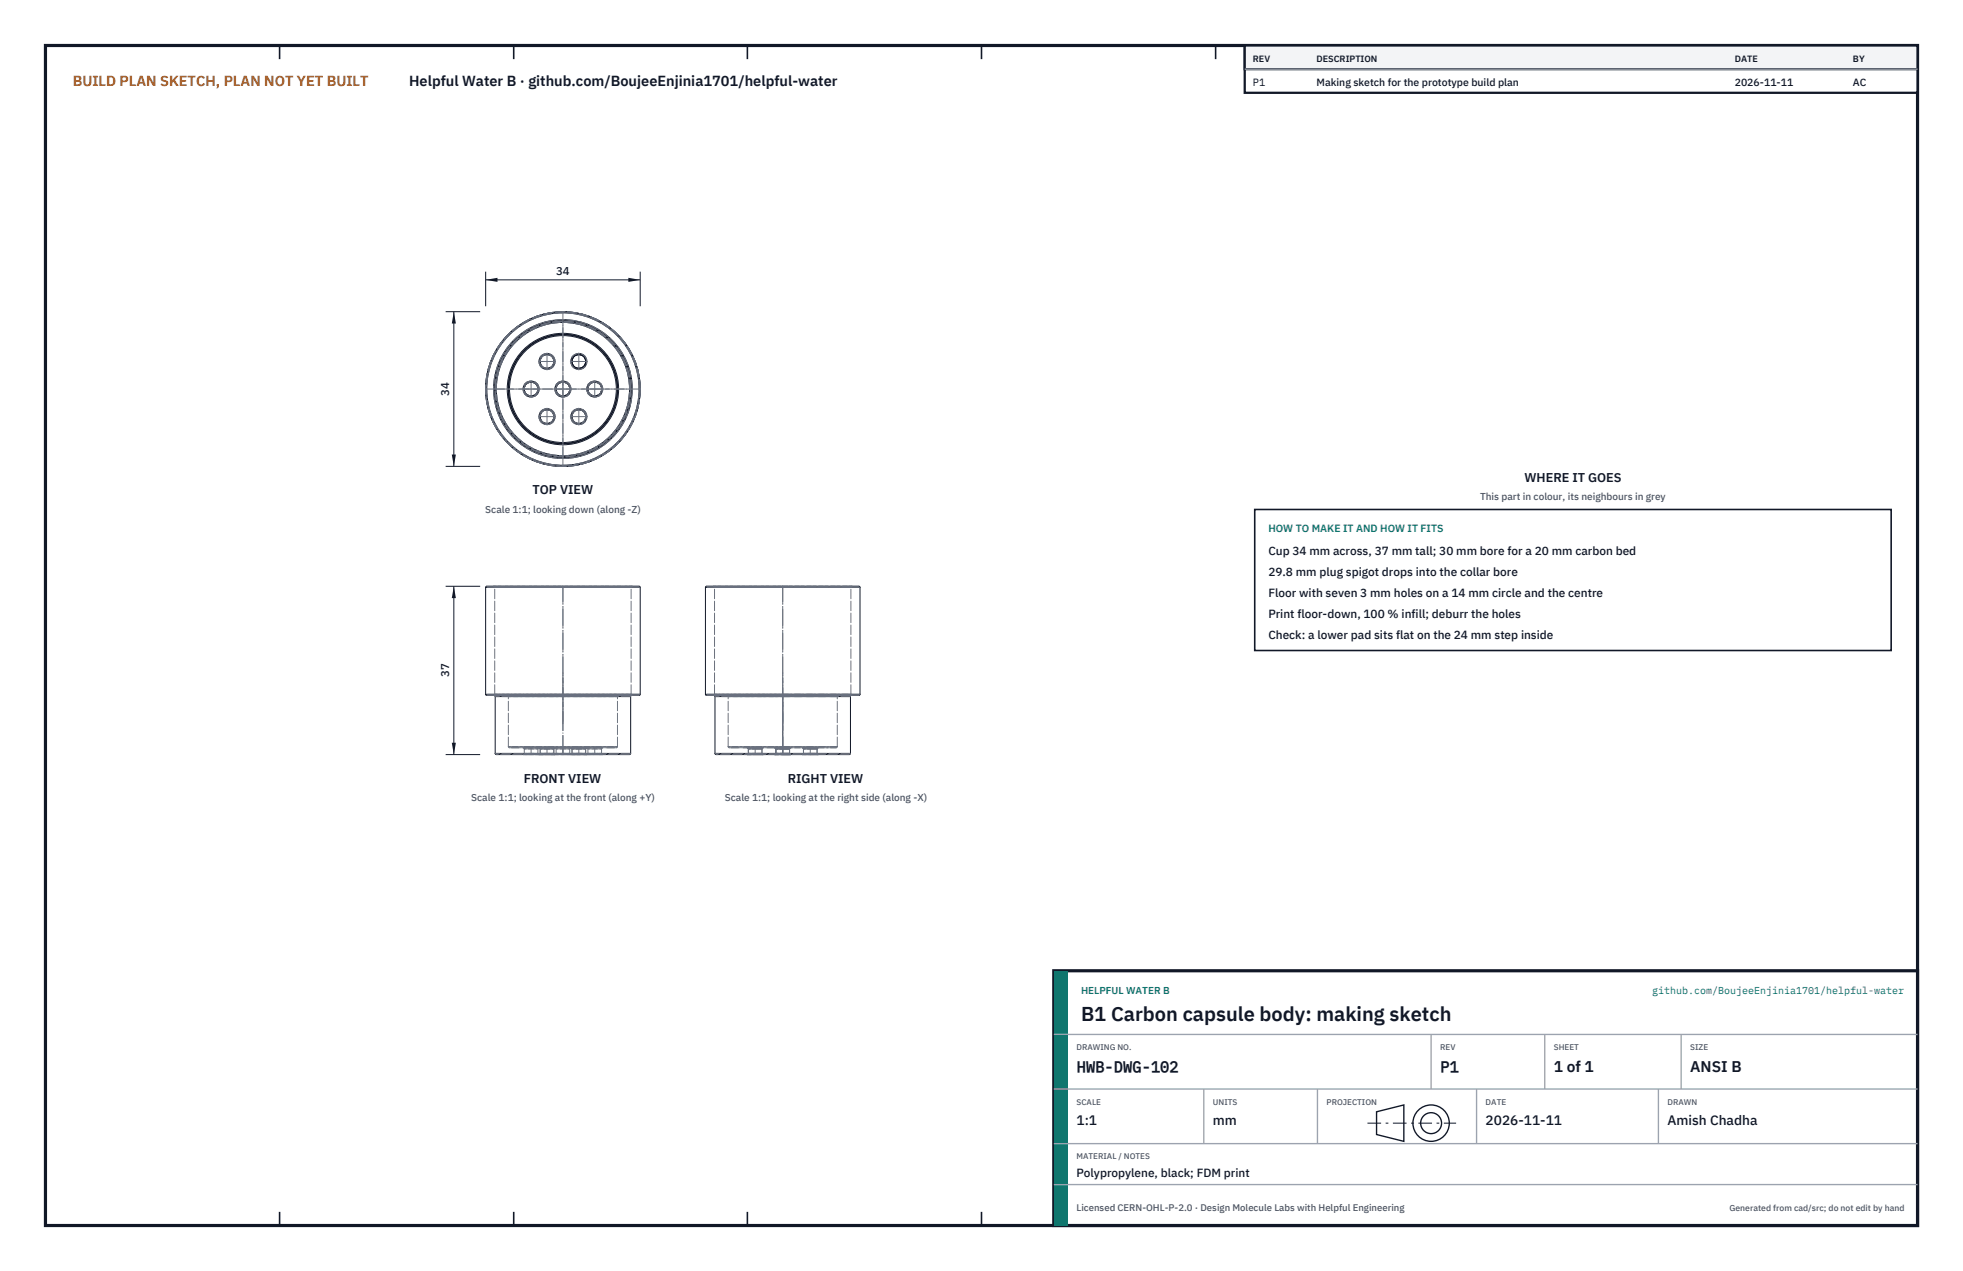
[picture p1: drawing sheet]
<svg xmlns="http://www.w3.org/2000/svg" width="432mm" height="279mm" viewBox="0 0 432 279" stroke-linecap="round" stroke-linejoin="round" font-family="sans-serif">
<path d="M10 10h411.8v259.4h-411.8z" fill="none" stroke="#111827" stroke-width=".7" stroke-linecap="butt"/>
<g fill="none" stroke="#111827" stroke-width=".35">
<path d="M61.5 10v3M113 10v3M164.4 10v3M215.9 10v3M267.4 10v3M318.9 10v3M370.3 10v3M61.5 266.4v3M113 266.4v3M164.4 266.4v3M215.9 266.4v3M267.4 266.4v3"/>
<path d="M318.9 266.4v3M370.3 266.4v3"/>
</g>
<g fill="none" stroke="#111727" stroke-width=".22">
<path d="M106.8 129.1l.3-.2h33.5l.2 .2M106.8 129.1h34M106.8 129.1v23.5M140.8 129.1v23.5M155.2 129.1l.2-.2h33.5l.3 .2M155.2 129.1h34M155.2 129.1v23.5M189.2 129.1v23.5M106.8 152.6l.3 .3h33.5l.2-.3M106.8 152.6h34M108.9 153.1h29.8M108.9 153.1v12.5"/>
<path d="M109.2 152.9l-.3 .2M138.5 152.9l.2 .2M138.7 153.1v12.5M155.2 152.6l.2 .3h33.5l.3-.3M155.2 152.6h34M157.3 153.1h29.8M157.3 153.1v12.5M157.5 152.9l-.2 .2M172.2 153.1v12.5M186.8 152.9l.3 .2M187.1 153.1v12.5M108.9 165.6l.3 .3h29.3l.2-.3"/>
<path d="M108.9 165.6h29.8M157.3 165.6l.2 .3h29.3l.3-.3M157.3 165.6h29.8M164.4 165.9h1.7M172.2 165.9h1.7"/>
<circle cx="120.3" cy="79.5" r="1.76"/>
<circle cx="120.3" cy="79.5" r="1.51"/>
<circle cx="127.3" cy="79.5" r="1.76"/>
<circle cx="127.3" cy="79.5" r="1.51"/>
<circle cx="116.8" cy="85.5" r="1.51"/>
<circle cx="116.8" cy="85.5" r="1.76"/>
<circle cx="120.3" cy="91.6" r="1.76"/>
<circle cx="120.3" cy="91.6" r="1.51"/>
<circle cx="123.8" cy="85.5" r="1.76"/>
<circle cx="123.8" cy="85.5" r="1.51"/>
<circle cx="123.8" cy="85.5" r="16.8"/>
<circle cx="123.8" cy="85.5" r="17"/>
<circle cx="123.8" cy="85.5" r="14.7"/>
<circle cx="123.8" cy="85.5" r="12"/>
<circle cx="123.8" cy="85.5" r="15"/>
<circle cx="123.8" cy="85.5" r="14.9"/>
<circle cx="123.8" cy="85.5" r="15.3"/>
<circle cx="123.8" cy="85.5" r="11.8"/>
<circle cx="123.8" cy="85.5" r="12.3"/>
<circle cx="127.3" cy="91.6" r="1.76"/>
<circle cx="127.3" cy="91.6" r="1.51"/>
<circle cx="130.8" cy="85.5" r="1.76"/>
<circle cx="130.8" cy="85.5" r="1.51"/>
</g>
<g fill="none" stroke="#6a7180" stroke-width=".22" stroke-dasharray="2.1 .5">
<path d="M108.6 128.9h30.5M108.8 129.1l-.2-.2M108.8 129.1h30M138.8 129.1l.3-.2M138.8 129.1h-30M139.1 128.9h-30.5M140.6 128.9h-33.5M140.8 129.1h-34M156.9 128.9h15.3M157.2 129.1l-.3-.2M157.2 129.1h15M172.2 128.9h15.2"/>
<path d="M172.2 129.1h15M187.2 129.1l.2-.2M187.2 129.1h-30M187.4 128.9h-30.5M188.9 128.9h-33.5M189.2 129.1h-34M108.6 152.9h30.5M108.8 152.6l-.2 .3M108.8 152.6v-23.5M108.8 152.6h30M109.2 152.9h29.3M111.6 152.9h24.5"/>
<path d="M111.8 153.1l-.2-.2M111.8 153.1h24M135.8 153.1l.3-.2M135.8 153.1h-24M136.1 152.9h-24.5M138.5 152.9h-29.3M138.7 153.1h-29.8M138.8 152.6v-23.5M138.8 152.6h-30M139.1 152.9h-30.5M139.1 152.9l-.3-.3M140.6 152.9h-33.5"/>
<path d="M140.8 152.6h-34M156.9 152.9h15.3M157.2 152.6l-.3 .3M157.2 152.6v-23.5M157.2 152.6h15M157.5 152.9h14.7M159.9 152.9h12.3M160.2 153.1l-.3-.2M160.2 153.1h12M172.2 152.9h14.6M172.2 152.9h12.2M172.2 152.9h15.2"/>
<path d="M172.2 153.1h12M172.2 152.6h15M184.2 153.1l.2-.2M184.2 153.1h-24M184.4 152.9h-24.5M186.8 152.9h-29.3M187.1 153.1h-29.8M187.2 152.6l.2 .3M187.2 152.6v-23.5M187.2 152.6h-30M187.4 152.9h-30.5M188.9 152.9h-33.5"/>
<path d="M189.2 152.6h-34M111.8 164.1v-11M111.8 164.1l.3 .3M111.8 164.1h24M112.1 164.4h23.5M115.1 165.9h3.5M115.1 164.4h3.5M115.3 165.6l-.2 .3M115.3 165.6v-1M115.3 164.6l-.2-.2M115.3 165.6h3M115.3 164.6h3"/>
<path d="M118.3 165.6v-1M118.3 165.6h-3M118.3 164.6h-3M118.6 165.9h-3.5M118.6 165.9h3.5M118.6 165.9l-.3-.3M118.6 164.4h3.5M118.6 164.4l-.3 .2M118.6 164.4h-3.5M118.8 165.6l-.2 .3M118.8 165.6v-1M118.8 164.6l-.2-.2"/>
<path d="M118.8 165.6h3M118.8 164.6h3M121.8 165.6v-1M121.8 165.6h-3M121.8 164.6h-3M122.1 165.9h-3.5M122.1 165.9h3.5M122.1 165.9l-.3-.3M122.1 164.4l-.3 .2M122.1 164.4h-3.5M122.1 164.4h3.5M122.3 165.6l-.2 .3"/>
<path d="M122.3 165.6v-1M122.3 164.6l-.2-.2M122.3 165.6h3M122.3 164.6h3M125.3 165.6v-1M125.3 165.6h-3M125.3 164.6h-3M125.6 165.9h3.5M125.6 165.9h-3.5M125.6 165.9l-.3-.3M125.6 164.4h3.5M125.6 164.4l-.3 .2"/>
<path d="M125.6 164.4h-3.5M125.8 165.6l-.2 .3M125.8 165.6v-1M125.8 164.6l-.2-.2M125.8 165.6h3M125.8 164.6h3M128.8 165.6v-1M128.8 164.6l.3-.2M128.8 165.6h-3M128.8 164.6h-3M129.1 165.9h3.5M129.1 165.9h-3.5"/>
<path d="M129.1 165.9l-.3-.3M129.1 164.4l-.3 .2M129.1 164.4h-3.5M129.1 164.4h3.5M129.3 165.6l-.2 .3M129.3 165.6v-1M129.3 164.6l-.2-.2M129.3 165.6h3M129.3 164.6h3M132.3 165.6v-1M132.3 165.6h-3M132.3 164.6h-3"/>
<path d="M132.6 165.9h-3.5M132.6 165.9l-.3-.3M132.6 164.4l-.3 .2M132.6 164.4h-3.5M135.6 164.4l.2-.3M135.6 164.4h-23.5M135.8 164.1v-11M135.8 164.1h-24M138.5 165.9h-29.3M138.7 165.6h-29.8M160.2 164.1v-11M160.2 164.1l.2 .3"/>
<path d="M160.2 164.1h12M160.4 164.4h11.8M164.4 165.9h1.7M164.4 164.4h1.7M164.6 165.6l-.2 .3M164.6 165.6v-1M164.6 164.6l-.2-.2M164.6 165.6h1.5M164.6 164.6h1.5M166.1 165.9h1.8M166.1 164.4h1.8M166.1 165.6h1.5"/>
<path d="M166.1 164.6h1.5M167.6 165.6l.3 .3M167.6 165.6v-1M167.6 164.6l.3-.2M167.6 165.6h-3M167.6 164.6h-3M167.9 165.9h-3.5M167.9 164.4h-3.5M170.4 165.9h1.8M170.4 164.4h1.8M170.7 165.6l-.3 .3M170.7 165.6v-1"/>
<path d="M170.7 164.6l-.3-.2M170.7 165.6h1.5M170.7 164.6h1.5M172.2 165.9h1.7M172.2 164.1v-11M172.2 164.4h11.7M172.2 164.4h1.7M172.2 165.6h1.5M172.2 164.1h12M172.2 164.6h1.5M173.7 165.6l.2 .3M173.7 165.6v-1"/>
<path d="M173.7 164.6l.2-.2M173.7 165.6h-3M173.7 164.6h-3M173.9 165.9h-3.5M173.9 164.4h-3.5M176.5 165.9h1.7M176.5 164.4h1.7M176.7 165.6l-.2 .3M176.7 165.6v-1M176.7 164.6l-.2-.2M176.7 165.6h1.5M176.7 164.6h1.5"/>
<path d="M178.2 165.9h1.8M178.2 164.4h1.8M178.2 165.6h1.5M178.2 164.6h1.5M179.7 165.6l.3 .3M179.7 165.6v-1M179.7 164.6l.3-.2M179.7 165.6h-3M179.7 164.6h-3M180 165.9h-3.5M180 164.4h-3.5M183.9 164.4h-23.5"/>
<path d="M184.2 164.1v-11M184.2 164.1l-.3 .3M184.2 164.1h-24M186.8 165.9h-29.3M187.1 165.6h-29.8"/>
<circle cx="120.3" cy="79.5" r="1.76"/>
<circle cx="120.3" cy="79.5" r="1.51"/>
<circle cx="127.3" cy="79.5" r="1.76"/>
<circle cx="116.8" cy="85.5" r="1.51"/>
<circle cx="116.8" cy="85.5" r="1.76"/>
<circle cx="120.3" cy="91.6" r="1.76"/>
<circle cx="120.3" cy="91.6" r="1.51"/>
<circle cx="123.8" cy="85.5" r="1.76"/>
<circle cx="123.8" cy="85.5" r="1.51"/>
<circle cx="123.8" cy="85.5" r="16.8"/>
<circle cx="123.8" cy="85.5" r="17"/>
<circle cx="123.8" cy="85.5" r="14.7"/>
<circle cx="123.8" cy="85.5" r="14.9"/>
<circle cx="123.8" cy="85.5" r="15.3"/>
<circle cx="127.3" cy="91.6" r="1.76"/>
<circle cx="127.3" cy="91.6" r="1.51"/>
<circle cx="130.8" cy="85.5" r="1.76"/>
<circle cx="130.8" cy="85.5" r="1.51"/>
</g>
<g fill="none" stroke="#6a7180" stroke-width=".22" stroke-dasharray="4.2 .5 0 .5">
<path d="M118.5 79.5h3.7M125.5 79.5h3.7M106.8 85.5h34M108.8 85.5h30M115 85.5h3.7M116.8 87.4v-3.7M118.5 91.6h3.7M120.3 93.5v-3.8M120.3 81.3v-3.7M122 85.5h3.7M123.8 87.4v-3.7M125.5 91.6h3.7"/>
<path d="M127.3 93.5v-3.8M127.3 81.3v-3.7M129 85.5h3.7M130.8 87.4v-3.7M123.8 102.5v-34M123.8 100.5v-30M123.8 159.1v-30.2M123.8 158.5v-29.6M172.2 159.1v-30.2M172.2 158.5v-29.6M116.8 165.9v-1.8M120.3 165.9v-1.8"/>
<path d="M123.8 165.9v-1.8M123.8 165.9v-17M123.8 165.9v-18M127.3 165.9v-1.8M130.8 165.9v-1.8M166.1 165.9v-1.8M172.2 165.9v-1.8M172.2 165.9v-17M172.2 165.9v-18M178.2 165.9v-1.8"/>
</g>
<path d="M106.8 59.7v7.6M140.8 59.7v7.6M106.8 61.5h34" fill="none" stroke="#111827" stroke-width=".22"/>
<path d="M106.8 61.5l2.6-.4v.9zM138.2 61.1v.9l2.6-.5z" fill="#111827"/>
<path d="M98 68.5h7.6M99.8 68.5v34M98 102.5h7.6" fill="none" stroke="#111827" stroke-width=".22"/>
<path d="M99.8 68.5l-.4 2.6h.9zM99.4 99.9h.9l-.5 2.6z" fill="#111827"/>
<path d="M98 128.9h7.6M99.8 128.9v37M98 165.9h7.6" fill="none" stroke="#111827" stroke-width=".22"/>
<path d="M99.8 128.9l-.4 2.6h.9zM99.4 163.3h.9l-.5 2.6z" fill="#111827"/>
<path d="M276 112h140v31h-140z" fill="#fff" stroke="#111827" stroke-width=".35"/>
<path d="M273.8 10h148v10.4h-148z" fill="#fff" stroke="#111827" stroke-width=".5"/>
<path d="M273.8 10h148v5.2h-148z" fill="#f3f4f6" stroke="#111827" stroke-width=".5"/>
<path d="M273.8 15.2h148" fill="none" stroke="#9ca3af" stroke-width=".3"/>
<path d="M231.8 213.4h190v56h-190z" fill="#fff" stroke="#111827" stroke-width=".7" stroke-linecap="butt"/>
<path d="M231.8 213.4h3v56h-3z" fill="#0f766e"/>
<path d="M231.8 227.4h190M231.8 239.4h190M264.8 239.4v12M289.8 239.4v12M314.8 227.4v12M324.8 239.4v12M339.8 227.4v12M364.8 239.4v12M369.8 227.4v12M231.8 251.4h190M231.8 260.4h190" fill="none" stroke="#9ca3af" stroke-width=".3"/>
<g fill="none" stroke="#111827" stroke-width=".3">
<path d="M302.8 244.4l6-1.5v8l-6-1.5z"/>
<circle cx="314.8" cy="246.9" r="4"/>
<circle cx="314.8" cy="246.9" r="2.3"/>
</g>
<path d="M300.8 246.9h19.5" fill="none" stroke="#111827" stroke-width=".22" stroke-dasharray="3 1 .6 1" stroke-linecap="butt"/>
<text font-size="4.4" fill="#111827" x="237.8" y="224.4">B1 Carbon capsule body: making sketch</text>
<g font-size="3.4" fill="#111827">
<text x="236.8" y="235.6">HWB-DWG-102</text>
<text x="316.8" y="235.6">P1</text>
<text x="341.8" y="235.6">1 of 1</text>
<text x="371.8" y="235.6">ANSI B</text>
</g>
<text font-size="3.2" fill="#b45309" x="16" y="19">BUILD PLAN SKETCH, PLAN NOT YET BUILT</text>
<text font-size="3.2" fill="#111827" x="90" y="19">Helpful Water B · github.com/BoujeeEnjinia1701/helpful-water</text>
<g font-size="3" fill="#111827">
<text x="236.8" y="247.2">1:1</text>
<text x="266.8" y="247.2">mm</text>
<text x="326.8" y="247.2">2026-11-11</text>
<text x="366.8" y="247.2">Amish Chadha</text>
</g>
<g font-size="2.8" fill="#111827">
<text x="335.3" y="106">WHERE IT GOES</text>
<text x="117.1" y="108.7">TOP VIEW</text>
<text x="115.2" y="172">FRONT VIEW</text>
<text x="173.3" y="172">RIGHT VIEW</text>
</g>
<g font-size="2.6" fill="#111827">
<text x="279" y="122">Cup 34 mm across, 37 mm tall; 30 mm bore for a 20 mm carbon bed</text>
<text x="279" y="126.6">29.8 mm plug spigot drops into the collar bore</text>
<text x="279" y="131.2">Floor with seven 3 mm holes on a 14 mm circle and the centre</text>
<text x="279" y="135.8">Print floor-down, 100 % infill; deburr the holes</text>
<text x="279" y="140.4">Check: a lower pad sits flat on the 24 mm step inside</text>
<text x="236.8" y="258.8">Polypropylene, black; FDM print</text>
</g>
<g font-size="2.5" fill="#111827">
<text x="122.3" y="60.5">34</text>
<text x="98.8" y="87" transform="rotate(-90 98.8 87)">34</text>
<text x="98.8" y="148.8" transform="rotate(-90 98.8 148.8)">37</text>
</g>
<g font-size="2.3" fill="#111827">
<text x="275.6" y="18.8">P1</text>
<text x="289.6" y="18.8">Making sketch for the prototype build plan</text>
<text x="381.6" y="18.8">2026-11-11</text>
<text x="407.6" y="18.8">AC</text>
</g>
<text font-size="2.3" fill="#0f766e" x="279" y="117">HOW TO MAKE IT AND HOW IT FITS</text>
<g font-size="2.2" fill="#4b5563">
<text x="106.7" y="112.7">Scale 1:1; looking down (along -Z)</text>
<text x="325.6" y="110">This part in colour, its neighbours in grey</text>
<text x="103.7" y="176">Scale 1:1; looking at the front (along +Y)</text>
<text x="159.4" y="176">Scale 1:1; looking at the right side (along -X)</text>
</g>
<g font-size="2.2" fill="#0f766e">
<text x="237.8" y="218.4">HELPFUL WATER B</text>
<text x="363.4" y="218.4">github.com/BoujeeEnjinia1701/helpful-water</text>
</g>
<text font-size="2.1" fill="#4b5563" x="236.8" y="266.2">Licensed CERN-OHL-P-2.0 · Design Molecule Labs with Helpful Engineering</text>
<g font-size="2" fill="#111827">
<text x="275.6" y="13.6">REV</text>
<text x="289.6" y="13.6">DESCRIPTION</text>
<text x="381.6" y="13.6">DATE</text>
<text x="407.6" y="13.6">BY</text>
</g>
<text font-size="1.9" fill="#4b5563" x="380.4" y="266.2">Generated from cad/src; do not edit by hand</text>
<g font-size="1.8" fill="#4b5563">
<text x="236.8" y="230.8">DRAWING NO.</text>
<text x="316.8" y="230.8">REV</text>
<text x="341.8" y="230.8">SHEET</text>
<text x="371.8" y="230.8">SIZE</text>
<text x="236.8" y="242.8">SCALE</text>
<text x="266.8" y="242.8">UNITS</text>
<text x="291.8" y="242.8">PROJECTION</text>
<text x="326.8" y="242.8">DATE</text>
<text x="366.8" y="242.8">DRAWN</text>
<text x="236.8" y="254.8">MATERIAL / NOTES</text>
</g>
</svg>
